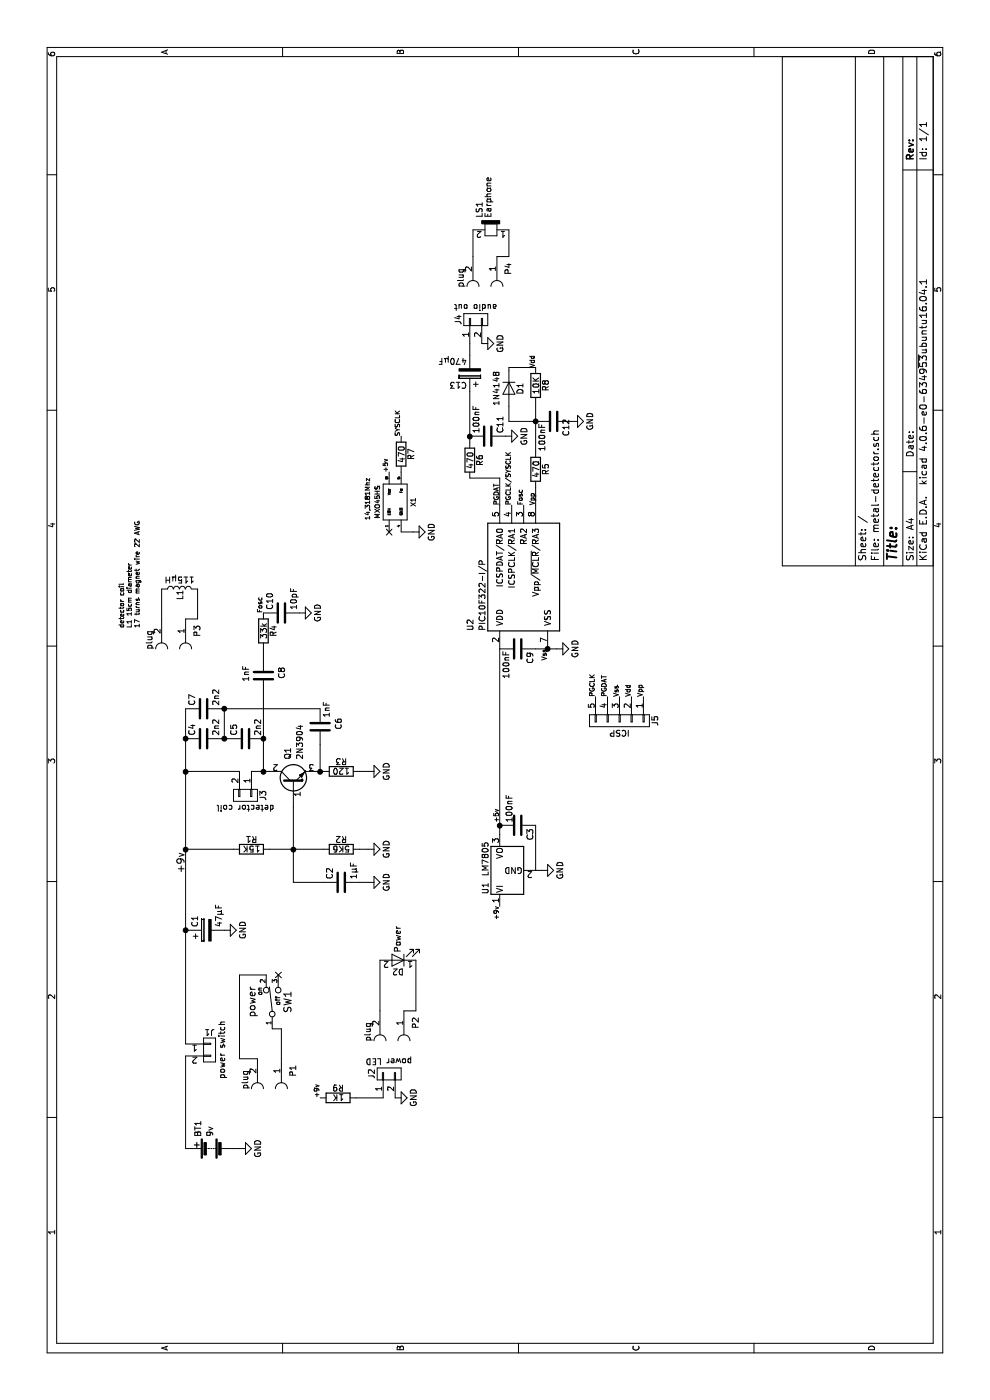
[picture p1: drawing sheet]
EESchema Schematic File Version 2
LIBS:power
LIBS:device
LIBS:transistors
LIBS:conn
LIBS:linear
LIBS:regul
LIBS:74xx
LIBS:cmos4000
LIBS:adc-dac
LIBS:memory
LIBS:xilinx
LIBS:microcontrollers
LIBS:dsp
LIBS:microchip
LIBS:analog_switches
LIBS:motorola
LIBS:texas
LIBS:intel
LIBS:audio
LIBS:interface
LIBS:digital-audio
LIBS:philips
LIBS:display
LIBS:cypress
LIBS:siliconi
LIBS:opto
LIBS:atmel
LIBS:contrib
LIBS:valves
LIBS:Personal_KiCAD
LIBS:74xgxx
LIBS:ac-dc
LIBS:actel
LIBS:allegro
LIBS:Altera
LIBS:analog_devices
LIBS:battery_management
LIBS:bbd
LIBS:bosch
LIBS:brooktre
LIBS:cmos_ieee
LIBS:dc-dc
LIBS:diode
LIBS:elec-unifil
LIBS:ESD_Protection
LIBS:ftdi
LIBS:gennum
LIBS:graphic_symbols
LIBS:hc11
LIBS:infineon
LIBS:intersil
LIBS:ir
LIBS:Lattice
LIBS:leds
LIBS:LEM
LIBS:maxim
LIBS:mechanical
LIBS:microchip_dspic33dsc
LIBS:microchip_pic10mcu
LIBS:microchip_pic12mcu
LIBS:microchip_pic16mcu
LIBS:microchip_pic18mcu
LIBS:microchip_pic24mcu
LIBS:microchip_pic32mcu
LIBS:modules
LIBS:motor_drivers
LIBS:motors
LIBS:msp430
LIBS:nordicsemi
LIBS:nxp
LIBS:nxp_armmcu
LIBS:onsemi
LIBS:Oscillators
LIBS:powerint
LIBS:Power_Management
LIBS:pspice
LIBS:references
LIBS:relays
LIBS:rfcom
LIBS:RFSolutions
LIBS:sensors
LIBS:silabs
LIBS:stm8
LIBS:stm32
LIBS:supertex
LIBS:switches
LIBS:transf
LIBS:triac_thyristor
LIBS:ttl_ieee
LIBS:video
LIBS:wiznet
LIBS:Worldsemi
LIBS:Xicor
LIBS:zetex
LIBS:Zilog
LIBS:metal-detector-cache
EELAYER 25 0
EELAYER END
$Descr A4 11693 8268
encoding utf-8
Sheet 1 1
Title ""
Date ""
Rev ""
Comp ""
Comment1 ""
Comment2 ""
Comment3 ""
Comment4 ""
$EndDescr
$Comp
L Q_NPN_BCE Q1
U 1 1
P 5150 2450
F 0 "Q1" H 5350 2500 50  0000 L CNN
F 1 "2N3904" H 5350 2400 50  0000 L CNN
F 2 "" H 5350 2550 50  0001 C CNN
F 3 "" H 5150 2450 50  0001 C CNN
	1    5150 2450
	1    0    0    -1  
$EndComp
$Comp
L R R3
U 1 1
P 5250 2850
F 0 "R3" V 5330 2850 50  0000 C CNN
F 1 "120" V 5250 2850 50  0000 C CNN
F 2 "" V 5180 2850 50  0001 C CNN
F 3 "" H 5250 2850 50  0001 C CNN
	1    5250 2850
	1    0    0    -1  
$EndComp
$Comp
L R R2
U 1 1
P 4600 2850
F 0 "R2" V 4680 2850 50  0000 C CNN
F 1 "5K6" V 4600 2850 50  0000 C CNN
F 2 "" V 4530 2850 50  0001 C CNN
F 3 "" H 4600 2850 50  0001 C CNN
	1    4600 2850
	1    0    0    -1  
$EndComp
$Comp
L R R1
U 1 1
P 4600 2100
F 0 "R1" V 4680 2100 50  0000 C CNN
F 1 "15K" V 4600 2100 50  0000 C CNN
F 2 "" V 4530 2100 50  0001 C CNN
F 3 "" H 4600 2100 50  0001 C CNN
	1    4600 2100
	1    0    0    -1  
$EndComp
$Comp
L C C2
U 1 1
P 4325 2850
F 0 "C2" H 4350 2950 50  0000 L CNN
F 1 "1µF" H 4350 2750 50  0000 L CNN
F 2 "" H 4363 2700 50  0001 C CNN
F 3 "" H 4325 2850 50  0001 C CNN
	1    4325 2850
	1    0    0    -1  
$EndComp
$Comp
L L L1
U 1 1
P 6775 1500
F 0 "L1" H 6725 1500 50  0000 C CNN
F 1 "115µH" V 6850 1500 50  0000 C CNN
F 2 "" H 6775 1500 50  0001 C CNN
F 3 "" H 6775 1500 50  0001 C CNN
	1    6775 1500
	1    0    0    -1  
$EndComp
$Comp
L C C4
U 1 1
P 5525 1700
F 0 "C4" H 5550 1800 50  0000 L CNN
F 1 "2n2" H 5550 1600 50  0000 L CNN
F 2 "" H 5563 1550 50  0001 C CNN
F 3 "" H 5525 1700 50  0001 C CNN
	1    5525 1700
	1    0    0    -1  
$EndComp
$Comp
L C C5
U 1 1
P 5525 2050
F 0 "C5" H 5550 2150 50  0000 L CNN
F 1 "2n2" H 5550 1950 50  0000 L CNN
F 2 "" H 5563 1900 50  0001 C CNN
F 3 "" H 5525 2050 50  0001 C CNN
	1    5525 2050
	1    0    0    -1  
$EndComp
$Comp
L C C6
U 1 1
P 5625 2675
F 0 "C6" V 5775 2650 50  0000 L CNN
F 1 "1nF" V 5675 2750 50  0000 L CNN
F 2 "" H 5663 2525 50  0001 C CNN
F 3 "" H 5625 2675 50  0001 C CNN
	1    5625 2675
	0    1    1    0   
$EndComp
$Comp
L C C8
U 1 1
P 6050 2200
F 0 "C8" V 6200 2175 50  0000 L CNN
F 1 "1nF" V 5900 2150 50  0000 L CNN
F 2 "" H 6088 2050 50  0001 C CNN
F 3 "" H 6050 2200 50  0001 C CNN
	1    6050 2200
	0    1    1    0   
$EndComp
Wire Wire Line
	5250 2100 5250 2250
Wire Wire Line
	5250 1550 5250 2000
Wire Wire Line
	2975 1550 5775 1550
Wire Wire Line
	5525 1850 5525 1900
Wire Wire Line
	5250 2200 5900 2200
Connection ~ 5250 2200
Wire Wire Line
	5250 2650 5250 2700
Wire Wire Line
	5475 2675 5250 2675
Connection ~ 5250 2675
Wire Wire Line
	5775 1850 5775 2675
Wire Wire Line
	5775 1875 5525 1875
Connection ~ 5525 1875
Connection ~ 5525 2200
Wire Wire Line
	4600 2250 4600 2700
Wire Wire Line
	4325 2450 4950 2450
Connection ~ 4600 2450
Wire Wire Line
	4325 2700 4325 2450
$Comp
L GND #PWR4
U 1 1
P 4325 3075
F 0 "#PWR4" H 4325 2825 50  0001 C CNN
F 1 "GND" H 4325 2925 50  0000 C CNN
F 2 "" H 4325 3075 50  0001 C CNN
F 3 "" H 4325 3075 50  0001 C CNN
	1    4325 3075
	1    0    0    -1  
$EndComp
$Comp
L GND #PWR6
U 1 1
P 4600 3075
F 0 "#PWR6" H 4600 2825 50  0001 C CNN
F 1 "GND" H 4600 2925 50  0000 C CNN
F 2 "" H 4600 3075 50  0001 C CNN
F 3 "" H 4600 3075 50  0001 C CNN
	1    4600 3075
	1    0    0    -1  
$EndComp
$Comp
L GND #PWR7
U 1 1
P 5250 3075
F 0 "#PWR7" H 5250 2825 50  0001 C CNN
F 1 "GND" H 5250 2925 50  0000 C CNN
F 2 "" H 5250 3075 50  0001 C CNN
F 3 "" H 5250 3075 50  0001 C CNN
	1    5250 3075
	1    0    0    -1  
$EndComp
Wire Wire Line
	4325 3000 4325 3075
Wire Wire Line
	4600 3000 4600 3075
Wire Wire Line
	5250 3000 5250 3075
Wire Wire Line
	4600 1950 4600 1550
Connection ~ 5250 1550
$Comp
L Battery BT1
U 1 1
P 2100 1750
F 0 "BT1" H 2200 1850 50  0000 L CNN
F 1 "9v" H 2200 1750 50  0000 L CNN
F 2 "" V 2100 1810 50  0001 C CNN
F 3 "" V 2100 1810 50  0001 C CNN
	1    2100 1750
	1    0    0    -1  
$EndComp
$Comp
L SPDT SW1
U 1 1
P 3325 2275
F 0 "SW1" H 3325 2150 60  0000 C CNN
F 1 "power" H 3325 2450 60  0000 C CNN
F 2 "" H 3325 2275 60  0001 C CNN
F 3 "" H 3325 2275 60  0001 C CNN
	1    3325 2275
	1    0    0    -1  
$EndComp
Connection ~ 4600 1550
Wire Wire Line
	2100 1550 2875 1550
$Comp
L GND #PWR2
U 1 1
P 2100 2000
F 0 "#PWR2" H 2100 1750 50  0001 C CNN
F 1 "GND" H 2100 1850 50  0000 C CNN
F 2 "" H 2100 2000 50  0001 C CNN
F 3 "" H 2100 2000 50  0001 C CNN
	1    2100 2000
	1    0    0    -1  
$EndComp
Wire Wire Line
	2100 1950 2100 2000
Text Label 4400 1550 0    60   ~ 0
+9v
Text Notes 3450 2200 2    39   ~ 0
on
Text Notes 3375 2350 2    39   ~ 0
off
NoConn ~ 3550 2325
$Comp
L R R4
U 1 1
P 6425 2200
F 0 "R4" V 6505 2200 50  0000 C CNN
F 1 "33k" V 6425 2200 50  0000 C CNN
F 2 "" V 6355 2200 50  0001 C CNN
F 3 "" H 6425 2200 50  0001 C CNN
	1    6425 2200
	0    1    1    0   
$EndComp
Wire Wire Line
	6200 2200 6275 2200
$Comp
L PIC10(L)F322-I/P U2
U 1 1
P 6875 4375
F 0 "U2" H 6425 4825 50  0000 L CNN
F 1 "PIC10F322-I/P" H 6425 4725 50  0000 L CNN
F 2 "Housings_DIP:DIP-8_W7.62mm" H 6425 4025 50  0001 L CIN
F 3 "" H 6875 4375 50  0001 C CNN
	1    6875 4375
	1    0    0    -1  
$EndComp
Text Label 4125 4175 2    39   ~ 0
+9v
Wire Wire Line
	4725 4175 6275 4175
$Comp
L GND #PWR5
U 1 1
P 4425 4525
F 0 "#PWR5" H 4425 4275 50  0001 C CNN
F 1 "GND" H 4425 4375 50  0000 C CNN
F 2 "" H 4425 4525 50  0001 C CNN
F 3 "" H 4425 4525 50  0001 C CNN
	1    4425 4525
	1    0    0    -1  
$EndComp
Wire Wire Line
	4425 4475 4425 4525
$Comp
L GND #PWR8
U 1 1
P 6275 4650
F 0 "#PWR8" H 6275 4400 50  0001 C CNN
F 1 "GND" H 6275 4500 50  0000 C CNN
F 2 "" H 6275 4650 50  0001 C CNN
F 3 "" H 6275 4650 50  0001 C CNN
	1    6275 4650
	1    0    0    -1  
$EndComp
Wire Wire Line
	6275 4475 6275 4650
$Comp
L C C9
U 1 1
P 6275 4325
F 0 "C9" H 6150 4225 50  0000 L CNN
F 1 "100nF" H 6025 4425 50  0000 L CNN
F 2 "" H 6313 4175 50  0001 C CNN
F 3 "" H 6275 4325 50  0001 C CNN
	1    6275 4325
	1    0    0    -1  
$EndComp
Connection ~ 6275 4575
Text Label 6575 2200 0    39   ~ 0
Fosc
Text Label 7475 4375 0    39   ~ 0
Fosc
$Comp
L R R5
U 1 1
P 7775 4475
F 0 "R5" V 7855 4475 50  0000 C CNN
F 1 "470" V 7775 4475 50  0000 C CNN
F 2 "" V 7705 4475 50  0001 C CNN
F 3 "" H 7775 4475 50  0001 C CNN
	1    7775 4475
	0    1    1    0   
$EndComp
$Comp
L C C12
U 1 1
P 8175 4625
F 0 "C12" H 8050 4525 50  0000 L CNN
F 1 "100nF" H 7925 4725 50  0000 L CNN
F 2 "" H 8213 4475 50  0001 C CNN
F 3 "" H 8175 4625 50  0001 C CNN
	1    8175 4625
	1    0    0    -1  
$EndComp
$Comp
L GND #PWR12
U 1 1
P 8175 4775
F 0 "#PWR12" H 8175 4525 50  0001 C CNN
F 1 "GND" H 8175 4625 50  0000 C CNN
F 2 "" H 8175 4775 50  0001 C CNN
F 3 "" H 8175 4775 50  0001 C CNN
	1    8175 4775
	1    0    0    -1  
$EndComp
Wire Wire Line
	7475 4475 7625 4475
Wire Wire Line
	7925 4475 8325 4475
$Comp
L R R8
U 1 1
P 8475 4475
F 0 "R8" V 8555 4475 50  0000 C CNN
F 1 "10K" V 8475 4475 50  0000 C CNN
F 2 "" V 8405 4475 50  0001 C CNN
F 3 "" H 8475 4475 50  0001 C CNN
	1    8475 4475
	0    1    1    0   
$EndComp
Connection ~ 8175 4475
Text Label 8625 4475 0    39   ~ 0
Vdd
Text Label 7475 4475 0    39   ~ 0
Vpp
Text Label 7475 4175 0    39   ~ 0
PGDAT
Text Label 7475 4275 0    39   ~ 0
PGCLK/SYSCLK
$Comp
L CONN_01X05 J5
U 1 1
P 5675 5175
F 0 "J5" H 5675 5475 50  0000 C CNN
F 1 "ICSP" V 5775 5175 50  0000 C CNN
F 2 "" H 5675 5175 50  0001 C CNN
F 3 "" H 5675 5175 50  0001 C CNN
	1    5675 5175
	-1   0    0    1   
$EndComp
Text Label 5875 5375 0    39   ~ 0
Vpp
Text Label 5875 5275 0    39   ~ 0
Vdd
Text Label 5875 5175 0    39   ~ 0
Vss
Text Label 5875 5075 0    39   ~ 0
PGDAT
Text Label 5875 4975 0    39   ~ 0
PGCLK
Text Label 6275 4575 2    39   ~ 0
Vss
$Comp
L R R6
U 1 1
P 7850 3925
F 0 "R6" V 7930 3925 50  0000 C CNN
F 1 "470" V 7850 3925 50  0000 C CNN
F 2 "" V 7780 3925 50  0001 C CNN
F 3 "" H 7850 3925 50  0001 C CNN
	1    7850 3925
	0    1    1    0   
$EndComp
Wire Wire Line
	7475 4175 7700 4175
$Comp
L CP C13
U 1 1
P 8575 3925
F 0 "C13" H 8600 4025 50  0000 L CNN
F 1 "470µF" H 8600 3825 50  0000 L CNN
F 2 "" H 8613 3775 50  0001 C CNN
F 3 "" H 8575 3925 50  0001 C CNN
	1    8575 3925
	0    -1   -1   0   
$EndComp
Wire Wire Line
	8000 3925 8425 3925
$Comp
L Earphone LS1
U 1 1
P 9775 4150
F 0 "LS1" H 9875 4300 50  0000 L CNN
F 1 "Earphone" H 9875 4225 50  0000 L CNN
F 2 "" V 9775 4250 50  0001 C CNN
F 3 "" V 9775 4250 50  0001 C CNN
	1    9775 4150
	1    0    0    -1  
$EndComp
$Comp
L CONN_01X02 J4
U 1 1
P 9025 3975
F 0 "J4" H 9025 4125 50  0000 C CNN
F 1 "audio out" V 9125 3975 50  0000 C CNN
F 2 "" H 9025 3975 50  0001 C CNN
F 3 "" H 9025 3975 50  0001 C CNN
	1    9025 3975
	1    0    0    -1  
$EndComp
$Comp
L GND #PWR13
U 1 1
P 8825 4025
F 0 "#PWR13" H 8825 3775 50  0001 C CNN
F 1 "GND" H 8825 3875 50  0000 C CNN
F 2 "" H 8825 4025 50  0001 C CNN
F 3 "" H 8825 4025 50  0001 C CNN
	1    8825 4025
	1    0    0    -1  
$EndComp
$Comp
L CONN_01X02_FEMALE P4
U 1 1
P 9450 4050
F 0 "P4" H 9450 4250 50  0000 C CNN
F 1 "plug" H 9525 3850 50  0000 C CNN
F 2 "" H 9450 4150 50  0001 C CNN
F 3 "" H 9450 4150 50  0001 C CNN
	1    9450 4050
	-1   0    0    1   
$EndComp
Wire Wire Line
	9550 3950 9775 3950
Wire Wire Line
	9775 4250 9550 4250
Wire Wire Line
	9550 4250 9550 4150
$Comp
L C C7
U 1 1
P 5775 1700
F 0 "C7" H 5800 1800 50  0000 L CNN
F 1 "2n2" H 5800 1600 50  0000 L CNN
F 2 "" H 5813 1550 50  0001 C CNN
F 3 "" H 5775 1700 50  0001 C CNN
	1    5775 1700
	1    0    0    -1  
$EndComp
Connection ~ 5525 1550
Connection ~ 5775 1875
$Comp
L MXO45HS X1
U 1 1
P 7500 3300
F 0 "X1" H 7500 3150 39  0000 C CNN
F 1 "MXO45HS" H 7500 3450 39  0000 C CNN
F 2 "" H 7500 3300 60  0001 C CNN
F 3 "" H 7500 3300 60  0001 C CNN
	1    7500 3300
	1    0    0    -1  
$EndComp
$Comp
L GND #PWR10
U 1 1
P 7250 3450
F 0 "#PWR10" H 7250 3200 50  0001 C CNN
F 1 "GND" H 7250 3300 50  0000 C CNN
F 2 "" H 7250 3450 50  0001 C CNN
F 3 "" H 7250 3450 50  0001 C CNN
	1    7250 3450
	1    0    0    -1  
$EndComp
Wire Wire Line
	7250 3350 7250 3450
NoConn ~ 7250 3250
Text Label 7750 3250 0    39   ~ 0
+5v
Text Label 8050 3350 0    39   ~ 0
SYSCLK
$Comp
L R R7
U 1 1
P 7900 3350
F 0 "R7" V 7980 3350 50  0000 C CNN
F 1 "470" V 7900 3350 50  0000 C CNN
F 2 "" V 7830 3350 50  0001 C CNN
F 3 "" H 7900 3350 50  0001 C CNN
	1    7900 3350
	0    1    1    0   
$EndComp
Wire Wire Line
	7700 4175 7700 3925
$Comp
L LM7805_TO220 U1
U 1 1
P 4425 4175
F 0 "U1" H 4275 4300 50  0000 C CNN
F 1 "LM7805" H 4375 4300 50  0000 L CNN
F 2 "TO_SOT_Packages_THT:TO-220_Vertical" H 4425 4400 50  0001 C CIN
F 3 "" H 4425 4125 50  0001 C CNN
	1    4425 4175
	1    0    0    -1  
$EndComp
Text Label 4825 4175 0    39   ~ 0
+5v
$Comp
L C C3
U 1 1
P 4800 4325
F 0 "C3" H 4675 4225 50  0000 L CNN
F 1 "100nF" H 4825 4400 50  0000 L CNN
F 2 "" H 4838 4175 50  0001 C CNN
F 3 "" H 4800 4325 50  0001 C CNN
	1    4800 4325
	1    0    0    -1  
$EndComp
Wire Wire Line
	4800 4475 4425 4475
Connection ~ 4800 4175
Text Notes 7350 3100 0    39   ~ 0
14,3181Mhz\n
$Comp
L CP C1
U 1 1
P 3925 1725
F 0 "C1" H 3950 1825 50  0000 L CNN
F 1 "47µF" H 3950 1625 50  0000 L CNN
F 2 "" H 3963 1575 50  0001 C CNN
F 3 "" H 3925 1725 50  0001 C CNN
	1    3925 1725
	1    0    0    -1  
$EndComp
Wire Wire Line
	3925 1550 3925 1575
Connection ~ 3925 1550
$Comp
L GND #PWR3
U 1 1
P 3925 1875
F 0 "#PWR3" H 3925 1625 50  0001 C CNN
F 1 "GND" H 3925 1725 50  0000 C CNN
F 2 "" H 3925 1875 50  0001 C CNN
F 3 "" H 3925 1875 50  0001 C CNN
	1    3925 1875
	1    0    0    -1  
$EndComp
$Comp
L D D1
U 1 1
P 8450 4250
F 0 "D1" H 8450 4350 50  0000 C CNN
F 1 "1N4148" H 8450 4150 50  0000 C CNN
F 2 "" H 8450 4250 50  0001 C CNN
F 3 "" H 8450 4250 50  0001 C CNN
	1    8450 4250
	-1   0    0    1   
$EndComp
Wire Wire Line
	8300 4250 8175 4250
Wire Wire Line
	8175 4250 8175 4475
Wire Wire Line
	8600 4250 8625 4250
Wire Wire Line
	8625 4250 8625 4475
$Comp
L C C11
U 1 1
P 8050 4075
F 0 "C11" H 8075 3975 50  0000 L CNN
F 1 "100nF" H 8075 4175 50  0000 L CNN
F 2 "" H 8088 3925 50  0001 C CNN
F 3 "" H 8050 4075 50  0001 C CNN
	1    8050 4075
	1    0    0    -1  
$EndComp
$Comp
L GND #PWR11
U 1 1
P 8050 4225
F 0 "#PWR11" H 8050 3975 50  0001 C CNN
F 1 "GND" H 8050 4075 50  0000 C CNN
F 2 "" H 8050 4225 50  0001 C CNN
F 3 "" H 8050 4225 50  0001 C CNN
	1    8050 4225
	1    0    0    -1  
$EndComp
Connection ~ 8050 3925
Wire Wire Line
	8725 3925 8825 3925
Text Notes 6450 1175 0    39   ~ 0
detector coil\nL1 15cm diameter\n17 turns magnet wire 22 AWG
$Comp
L C C10
U 1 1
P 6575 2350
F 0 "C10" H 6600 2450 50  0000 L CNN
F 1 "10pF" H 6600 2250 50  0000 L CNN
F 2 "" H 6613 2200 50  0001 C CNN
F 3 "" H 6575 2350 50  0001 C CNN
	1    6575 2350
	1    0    0    -1  
$EndComp
$Comp
L GND #PWR9
U 1 1
P 6575 2500
F 0 "#PWR9" H 6575 2250 50  0001 C CNN
F 1 "GND" H 6575 2350 50  0000 C CNN
F 2 "" H 6575 2500 50  0001 C CNN
F 3 "" H 6575 2500 50  0001 C CNN
	1    6575 2500
	1    0    0    -1  
$EndComp
$Comp
L R R9
U 1 1
P 2525 2825
F 0 "R9" V 2605 2825 50  0000 C CNN
F 1 "1K" V 2525 2825 50  0000 C CNN
F 2 "" V 2455 2825 50  0001 C CNN
F 3 "" H 2525 2825 50  0001 C CNN
	1    2525 2825
	1    0    0    -1  
$EndComp
$Comp
L LED D2
U 1 1
P 3675 3325
F 0 "D2" H 3675 3425 50  0000 C CNN
F 1 "Power" V 3675 3150 50  0000 C CNN
F 2 "" H 3675 3325 50  0001 C CNN
F 3 "" H 3675 3325 50  0001 C CNN
	1    3675 3325
	0    -1   -1   0   
$EndComp
Text Label 2525 2675 0    39   ~ 0
+9v
$Comp
L CONN_01X02_FEMALE P2
U 1 1
P 3150 3275
F 0 "P2" H 3150 3475 50  0000 C CNN
F 1 "plug" H 3225 3075 50  0000 C CNN
F 2 "" H 3150 3375 50  0001 C CNN
F 3 "" H 3150 3375 50  0001 C CNN
	1    3150 3275
	-1   0    0    1   
$EndComp
Wire Wire Line
	3250 3175 3675 3175
Wire Wire Line
	3250 3375 3250 3475
Wire Wire Line
	3250 3475 3675 3475
$Comp
L CONN_01X02 J2
U 1 1
P 2725 3250
F 0 "J2" H 2725 3400 50  0000 C CNN
F 1 "power LED" V 2825 3250 50  0000 C CNN
F 2 "" H 2725 3250 50  0001 C CNN
F 3 "" H 2725 3250 50  0001 C CNN
	1    2725 3250
	1    0    0    -1  
$EndComp
$Comp
L GND #PWR1
U 1 1
P 2525 3300
F 0 "#PWR1" H 2525 3050 50  0001 C CNN
F 1 "GND" H 2525 3150 50  0000 C CNN
F 2 "" H 2525 3300 50  0001 C CNN
F 3 "" H 2525 3300 50  0001 C CNN
	1    2525 3300
	1    0    0    -1  
$EndComp
Wire Wire Line
	2525 2975 2525 3200
$Comp
L CONN_01X02 J3
U 1 1
P 5050 2050
F 0 "J3" H 5050 2200 50  0000 C CNN
F 1 "detector coil" V 5150 2050 50  0000 C CNN
F 2 "" H 5050 2050 50  0001 C CNN
F 3 "" H 5050 2050 50  0001 C CNN
	1    5050 2050
	-1   0    0    1   
$EndComp
$Comp
L CONN_01X02_FEMALE P3
U 1 1
P 6425 1450
F 0 "P3" H 6425 1650 50  0000 C CNN
F 1 "plug" H 6500 1250 50  0000 C CNN
F 2 "" H 6425 1550 50  0001 C CNN
F 3 "" H 6425 1550 50  0001 C CNN
	1    6425 1450
	-1   0    0    1   
$EndComp
Wire Wire Line
	6525 1350 6775 1350
Wire Wire Line
	6525 1550 6525 1650
Wire Wire Line
	6525 1650 6775 1650
$Comp
L CONN_01X02_FEMALE P1
U 1 1
P 2750 2250
F 0 "P1" H 2750 2450 50  0000 C CNN
F 1 "plug" H 2825 2050 50  0000 C CNN
F 2 "" H 2750 2350 50  0001 C CNN
F 3 "" H 2750 2350 50  0001 C CNN
	1    2750 2250
	-1   0    0    1   
$EndComp
Wire Wire Line
	2850 2350 3100 2350
Wire Wire Line
	3100 2350 3100 2275
Wire Wire Line
	3550 2225 3550 2000
Wire Wire Line
	3550 2000 2850 2000
Wire Wire Line
	2850 2000 2850 2150
$Comp
L CONN_01X02 J1
U 1 1
P 2925 1750
F 0 "J1" H 2925 1900 50  0000 C CNN
F 1 "power switch" V 3025 1750 50  0000 C CNN
F 2 "" H 2925 1750 50  0001 C CNN
F 3 "" H 2925 1750 50  0001 C CNN
	1    2925 1750
	0    1    1    0   
$EndComp
$EndSCHEMATC
